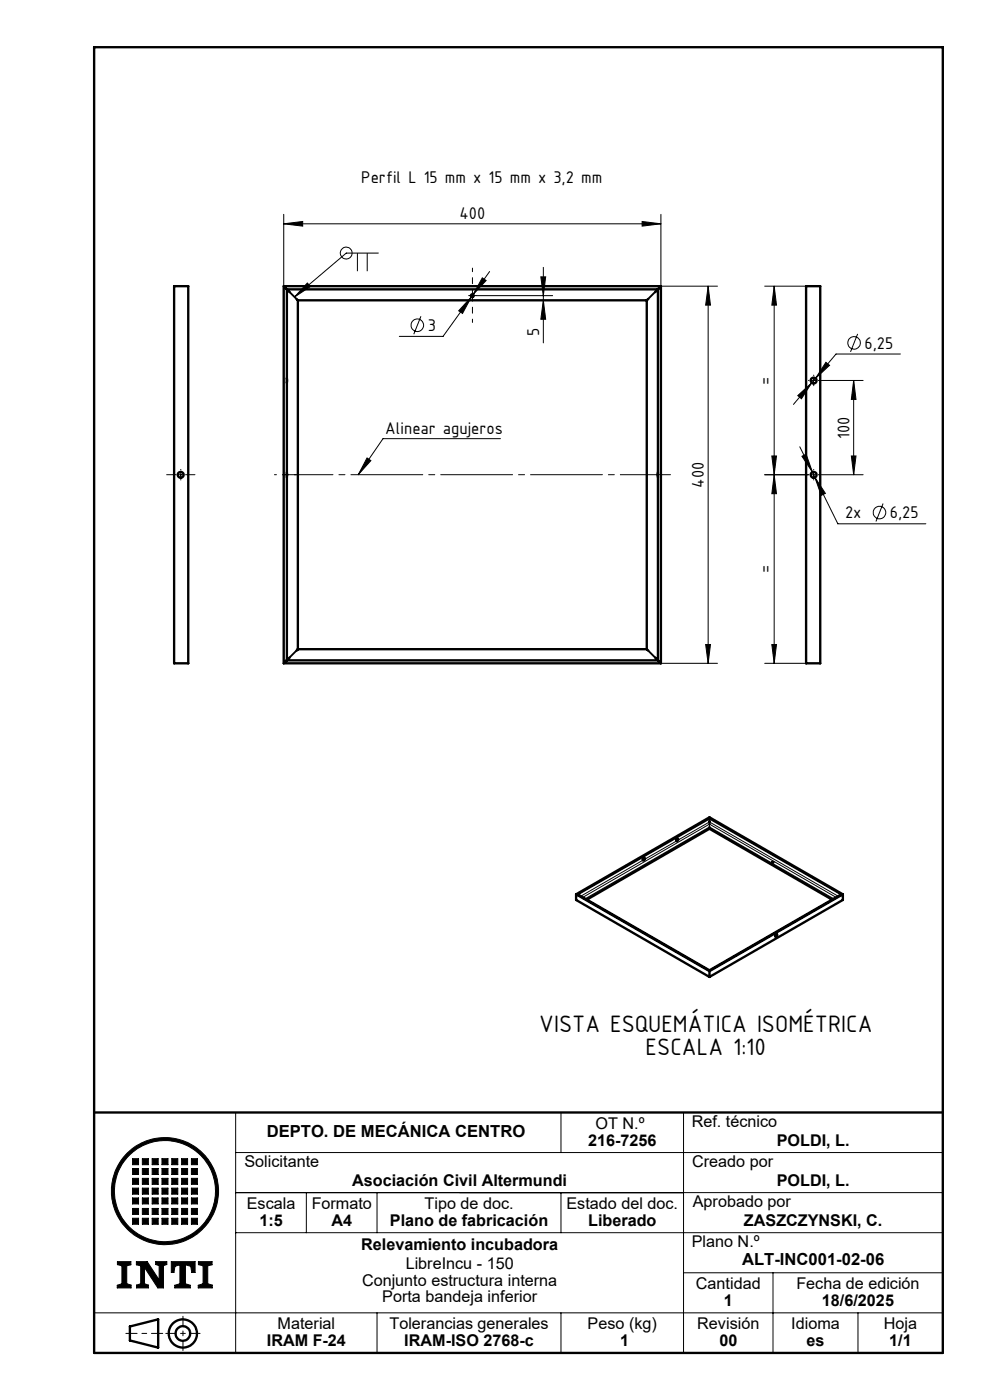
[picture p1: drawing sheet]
<svg xmlns="http://www.w3.org/2000/svg" width="210mm" height="297mm" viewBox="0 0 210 297" stroke-linecap="round" stroke-linejoin="round" font-family="sans-serif">
<g fill="none" stroke="#000" stroke-width=".21">
<path d="M60.2 47.5l4-.5v1zM60.2 45.5v15.2M60.2 47.5h80M75.8 53.7v3.8M77.9 53.7v3.8M80.3 53.7h-6.9l-10.9 9.3M102.3 58.9l.8 .6-2.7 3zM103.9 57.6l-9.9 13.8h-9.3M114.7 58.7h1l-.4 4zM115.3 56.7v16M136.2 47l4 .5-4 .5zM140.2 45.5v15.2h12"/>
<path d="M65.2 60l.7 .8-3.4 2.2zM89.3 67.1l-1.5 3.8M99.7 62.7h1M100 63l-1.9 3.5-.8-.6zM100.2 62.2v1M101 62.7h16.2M115.3 63.7l.4 4h-1zM150.2 60.7l.5 4h-1zM150.2 60.7v80M162.2 60.7h8.8M164.2 60.7l.5 4h-1zM164.2 60.7v80"/>
<path d="M175.2 76.9l.8 .6-3 2.8zM181.9 70.8l-1.5 3.8M191 75.1h-13.7l-4.3 5.2M77.9 97.2l.8 .5-2.7 3zM106.2 93.1h-25l-5.2 7.6M163.7 96.7h1l-.5 4zM169.2 83.9l3-2.7-2.2 3.4zM169.7 94.8l2.6 5.4M170.1 96.8l.9-.5 1.3 3.9zM172.1 80.7h1M172.2 81.2l-3.9 4.6M172.6 80.2v1"/>
<path d="M173 80.3l-.8 .9M173.7 80.7h9.4M180.6 96.7h1l-.5 4zM181.1 80.7l.5 4h-1zM181.1 80.7v20M37.9 100.7h.9M38.3 100.2v1M162.2 100.7h9.3M164.2 100.7l.5 4h-1zM172.1 100.7h1M172.3 100.2l.6 1.1M172.6 100.2v1"/>
<path d="M172.9 101.3l2.2 3.4-.9 .4zM172.9 101.3l4.8 9.8h18.7M173.7 100.7h9.4M187.3 106.8l-1.5 3.8M149.7 136.7h1l-.5 4zM163.7 136.7h1l-.5 4zM140.2 140.7h12M162.2 140.7h8.8M143.5 178.4l-6.7 3.9M143.8 178.2l6.7-3.8 27.3 15.7M150.5 173.4v.1M150.5 174.8v.6"/>
<path d="M150.5 173.5l28 16.2M150.5 173.5l-28.1 16.2M150.5 174.8l26.8 15.6M150.5 175.4l26.3 15.2M150.5 174.8l-26.9 15.6M150.5 175.4l-26.3 15.2M122.2 189.7h.2M122.4 189.7l28.1 16.2M122.7 189.8l27.8-16 27.8 16M124.4 190.8l26.1-15.1 26.1 15.1M136.4 182.5l-13.2 7.6M164.6 198.4h-.2"/>
<path d="M178.5 189.7l-28 16.2M178.5 189.7h.3M150.5 205.9v.1M20 236v51M50 236v51M119 236v8.5M149.2 236h-4.2v51M28.1 245.8h1.3v1.3h-1.3zM28.1 247.9h1.3v1.3h-1.3zM28.1 250h1.3v1.2h-1.3zM28.1 252.1h1.3v1.2h-1.3zM28.1 254.1h1.3v1.3h-1.3z"/>
<path d="M28.1 256.4h1.3v1.2h-1.3zM28.1 258.4h1.3v1.3h-1.3zM30.2 245.8h1.3v1.3h-1.3zM30.2 247.9h1.3v1.3h-1.3zM30.2 250h1.3v1.2h-1.3zM30.2 252.1h1.3v1.2h-1.3zM30.2 254.1h1.3v1.3h-1.3zM30.2 256.4h1.3v1.2h-1.3zM30.2 258.4h1.3v1.3h-1.3zM32.3 245.8h1.2v1.3h-1.2zM32.3 247.9h1.2v1.3h-1.2zM32.3 250h1.2v1.2h-1.2z"/>
<path d="M32.3 252.1h1.2v1.2h-1.2zM32.3 254.1h1.2v1.3h-1.2zM32.3 256.4h1.2v1.2h-1.2zM32.3 258.4h1.2v1.3h-1.2zM34.4 245.8h1.2v1.3h-1.2zM34.4 247.9h1.2v1.3h-1.2zM34.4 250h1.2v1.2h-1.2zM34.4 252.1h1.2v1.2h-1.2zM34.4 254.1h1.2v1.3h-1.2zM34.4 256.4h1.2v1.2h-1.2zM34.4 258.4h1.2v1.3h-1.2zM36.4 245.8h1.3v1.3h-1.3z"/>
<path d="M36.4 247.9h1.3v1.3h-1.3zM36.4 250h1.3v1.2h-1.3zM36.4 252.1h1.3v1.2h-1.3zM36.4 254.1h1.3v1.3h-1.3zM36.4 256.4h1.3v1.2h-1.3zM36.4 258.4h1.3v1.3h-1.3zM38.5 245.8h1.3v1.3h-1.3zM38.5 247.9h1.3v1.3h-1.3zM38.5 250h1.3v1.2h-1.3zM38.5 252.1h1.3v1.2h-1.3zM38.5 254.1h1.3v1.3h-1.3zM38.5 256.4h1.3v1.2h-1.3z"/>
<path d="M38.5 258.4h1.3v1.3h-1.3zM40.6 245.8h1.3v1.3h-1.3zM40.6 247.9h1.3v1.3h-1.3zM40.6 250h1.3v1.2h-1.3zM40.6 252.1h1.3v1.2h-1.3zM40.6 254.1h1.3v1.3h-1.3zM40.6 256.4h1.3v1.2h-1.3zM40.6 258.4h1.3v1.3h-1.3zM50 253h150M50 244.5h150M65 253v8.5M80 253v8.5"/>
<path d="M119 253v8.5M20 278.5h180M24.9 267.6h2.9v.7l-.9 .2v3.8l.9 .3v.6h-2.9v-.5l1-.4v-3.8l-1-.2zM28.9 267.6h2.3l2.6 3.9v-3l-.8-.3v-.6h2.4v.6l-.7 .3v4.7h-1.2l-2.8-4.3v3.4l.8 .3v.6h-2.5v-.6l.8-.3v-3.8l-.9-.2zM36.3 267.6h5.1v2.3h-.7l-.2-1.3-1.2-.3v4l1.1 .4v.5h-3.3v-.5l1.1-.4v-4l-1.1 .3-.2 1.3h-.6zM42.1 267.6h2.9v.7l-.9 .2v3.8l.9 .3v.6h-2.9v-.5l1-.4v-3.8l-1-.2zM50 261.5h150M80 278.5v8.5M119 278.5v8.5M145 270h55M164 270v17M182 278.5v8.5"/>
<circle cx="73.4" cy="53.7" r="1.26"/>
<circle cx="88.5" cy="69" r="1.34"/>
<circle cx="181.2" cy="72.7" r="1.33"/>
<circle cx="186.6" cy="108.7" r="1.33"/>
<circle cx="35" cy="252.7" r="11.4"/>
<circle cx="35" cy="252.7" r="10.7"/>
</g>
<g fill="none" stroke="#000" stroke-width=".5">
<path d="M20 10h180v277h-180zM36.9 60.7h3v80h-3zM60.2 60.7h80v80h-80zM60.5 61.1l.4 .3M60.9 61.4l.6 .6M60.9 61.4v78.7M60.9 61.4h78.7M62.9 63.4l.3 .3M63.2 63.7h74M63.2 63.7v74M137.2 63.7v74M137.5 63.4l-.3 .3"/>
<path d="M139.6 61.4l-.6 .6M139.6 61.4v78.7M139.9 61.1l-.3 .3M171 60.7h3v80h-3zM60.9 80.2v1M60.9 100.2v1M139.6 100.2v1M61.5 139.5l-.6 .6M63.2 137.7l-.3 .3M63.2 137.7h74M137.2 137.7l.3 .3M139 139.5l.6 .6"/>
<path d="M60.9 140.1l-.4 .3M60.9 140.1h78.7M139.6 140.1l.3 .3M143.5 178l.2-.1a.26 .26 0 0 1 .1 .4 .26 .26 0 0 1-.4 .1zM143.7 177.9l-.3 .4M150.5 173.5v1.3M150.5 175.4v.4M150.5 175.8l26 15M150.5 175.8l-26 15M122.2 189.7l28.3 16.3M122.2 189.7v1.2l28.3 16.4M122.2 189.7l28.3-16.3 28.3 16.3"/>
<path d="M122.4 189.7l28.1 16.1M136.5 182.1l.2-.1a.25 .25 0 0 1 0 .3 .25 .25 0 0 1-.4 0zM136.6 182l-.3 .4M163.8 182.9h.3l-.2 .1zM164.5 198.4l.2-.2a.27 .27 0 0 1 .1 .3 .27 .27 0 0 1-.4 .1zM164.6 198.2l-.2 .3M178.5 189.7l-28 16.1M178.8 189.7l-28.3 16.3M178.8 189.7v1.2l-28.3 16.4M150.5 205.8v.1M150.5 206v1.3M20 236h180"/>
<path d="M27.6 281.4l5.9-1.5v6l-5.9-1.5z"/>
<circle cx="100.2" cy="62.7" r=".31"/>
<circle cx="172.6" cy="80.7" r=".63"/>
<circle cx="38.3" cy="100.7" r=".63"/>
<circle cx="172.6" cy="100.7" r=".63"/>
<circle cx="38.8" cy="282.9" r="3"/>
<circle cx="38.8" cy="282.9" r="1.55"/>
</g>
<path d="M26.7 282.9h7.8" fill="none" stroke="#000" stroke-width=".21" stroke-dasharray="6.1 1 1 1" stroke-dashoffset="3.7"/>
<path d="M38.8 279.2v7.3M35.2 282.9h7.2" fill="none" stroke="#000" stroke-width=".21" stroke-dasharray="6.1 1 1 1" stroke-dashoffset="4"/>
<g fill="#000">
<path d="M24.9 267.6v.7l1 .2v3.8l-1 .4v.5h2.9v-.6l-.9-.3v-3.8l.9-.2v-.7zM36.3 267.6v2.3h.6l.2-1.3 1.1-.3v4l-1.1 .4v.5h3.3v-.5l-1.1-.4v-4l1.2 .3 .2 1.3h.7v-2.3zM42.1 267.6v.7l1 .2v3.8l-1 .4v.5h2.9v-.6l-.9-.3v-3.8l.9-.2v-.7zM28.1 258.4v1.3h1.3v-1.3zM30.2 258.4v1.3h1.3v-1.3zM32.3 258.4v1.3h1.2v-1.3zM34.4 258.4v1.3h1.2v-1.3zM36.4 258.4v1.3h1.3v-1.3zM38.5 258.4v1.3h1.3v-1.3zM40.6 258.4v1.3h1.3v-1.3zM40.6 256.4v1.2h1.3v-1.2zM40.6 254.1v1.3h1.3v-1.3zM38.5 254.1v1.3h1.3v-1.3zM38.5 256.4v1.2h1.3v-1.2zM36.4 256.4v1.2h1.3v-1.2zM36.4 254.1v1.3h1.3v-1.3zM34.4 254.1v1.3h1.2v-1.3zM34.4 256.4v1.2h1.2v-1.2zM32.3 256.4v1.2h1.2v-1.2zM32.3 254.1v1.3h1.2v-1.3zM30.2 254.1v1.3h1.3v-1.3zM30.2 256.4v1.2h1.3v-1.2zM28.1 256.4v1.2h1.3v-1.2zM28.1 254.1v1.3h1.3v-1.3zM28.1 252.1v1.2h1.3v-1.2zM30.2 252.1v1.2h1.3v-1.2zM32.3 252.1v1.2h1.2v-1.2zM34.4 252.1v1.2h1.2v-1.2zM36.4 252.1v1.2h1.3v-1.2zM38.5 252.1v1.2h1.3v-1.2zM40.6 252.1v1.2h1.3v-1.2zM40.6 250v1.2h1.3v-1.2zM38.5 250v1.2h1.3v-1.2zM36.4 250v1.2h1.3v-1.2zM34.4 250v1.2h1.2v-1.2zM32.3 250v1.2h1.2v-1.2zM30.2 250v1.2h1.3v-1.2zM28.1 250v1.2h1.3v-1.2zM28.1 247.9v1.3h1.3v-1.3zM30.2 247.9v1.3h1.3v-1.3zM32.3 247.9v1.3h1.2v-1.3zM34.4 247.9v1.3h1.2v-1.3zM36.4 247.9v1.3h1.3v-1.3zM38.5 247.9v1.3h1.3v-1.3zM40.6 247.9v1.3h1.3v-1.3zM40.6 245.8v1.3h1.3v-1.3zM38.5 245.8v1.3h1.3v-1.3zM36.4 245.8v1.3h1.3v-1.3zM34.4 245.8v1.3h1.2v-1.3zM32.3 245.8v1.3h1.2v-1.3zM30.2 245.8v1.3h1.3v-1.3zM28.1 245.8v1.3h1.3v-1.3zM24.3 252.7a10.7 10.7 0 0 1 21.4 0 10.7 10.7 0 0 1-21.4 0zM23.6 252.7a11.4 11.4 0 0 0 22.8 0 11.4 11.4 0 0 0-22.8 0z" fill-rule="evenodd"/>
<path d="M28.9 267.6h2.3l2.6 3.9v-3l-.8-.3v-.6h2.4v.6l-.7 .3v4.7h-1.2l-2.8-4.3v3.4l.8 .3v.6h-2.5v-.6l.8-.3v-3.8l-.9-.2z" fill-rule="evenodd"/>
</g>
<path d="M100.2 62.2v-5.3M100.2 63.2v5.2" fill="none" stroke="#000" stroke-width=".21" stroke-dasharray="15.2 1.3 1.3 1.3" stroke-dashoffset="14.5"/>
<g fill="none" stroke="#000" stroke-width=".21" stroke-dasharray="15.2 1.3 1.3 1.3">
<path d="M99.7 62.7h-.3M100.7 62.7h.3M172.6 79.7v-.1M38.4 99.7v-.1M171.6 80.7h-.1M172.6 99.7v-.1M172.6 81.7v.1M173.6 80.7h.1M37.4 100.7h-2M38.4 101.7v.1M39.4 100.7h2M171.6 100.7h-.1"/>
<path d="M172.6 101.7v.1M173.6 100.7h.1"/>
</g>
<path d="M62.9 100.7h-4.7" fill="none" stroke="#000" stroke-width=".21" stroke-dasharray="15.2 1.3 1.3 1.3" stroke-dashoffset="14.8"/>
<path d="M142.2 100.7h-82.2" fill="none" stroke="#000" stroke-width=".21" stroke-dasharray="15.2 1.3 1.3 1.3" stroke-dashoffset="4.6"/>
<path d="M60.2 60.7l3 3M140.2 60.7l-3 3M63.2 137.7l-3 3M137.2 137.7l3 3" fill="none" stroke="#000" stroke-width=".4"/>
<g fill="#000">
<path d="M60.2 47.5l4-.5v1zM136.2 47l4 .5-4 .5z"/>
<path d="M102.3 58.9l-1.9 3.6 2.7-3zM100 63l-2.7 2.9 .8 .6zM170.1 96.8l2.2 3.4-1.3-3.9zM172.9 101.3l1.3 3.8 .9-.4zM169.2 83.9l.8 .7 2.2-3.4zM175.2 76.9l-2.2 3.4 3-2.8z"/>
<path d="M150.2 60.7l.5 4h-1zM149.7 136.7h1l-.5 4zM114.7 58.7h1l-.4 4zM115.3 63.7l.4 4h-1zM181.1 80.7l.5 4h-1zM180.6 96.7h1l-.5 4z"/>
<path d="M164.2 60.7l.5 4h-1zM163.7 96.7h1l-.5 4z"/>
<path d="M77.9 97.2l.8 .5-2.7 3zM65.2 60l.7 .8-3.4 2.2z"/>
<path d="M163.7 136.7h1l-.5 4zM164.2 100.7l.5 4h-1z"/>
</g>
<g font-size="5.4">
<text x="114.4" y="218.9">VISTA ESQUEMÁTICA ISOMÉTRICA</text>
<text x="137" y="223.8">ESCALA 1:10</text>
</g>
<g font-size="3.9">
<text x="76.6" y="38.9">Perfil L 15 mm x 15 mm x 3,2 mm</text>
<text x="97.5" y="46.6">400</text>
<text x="90.7" y="70.2">3</text>
<text x="114.4" y="71.2" transform="rotate(-90 114.4 71.2)">5</text>
<text x="183.4" y="74">6,25</text>
<text x="163.3" y="81.6" transform="rotate(-90 163.3 81.6)">=</text>
<text x="81.7" y="92.1">Alinear agujeros</text>
<text x="180.2" y="93.1" transform="rotate(-90 180.2 93.1)">100</text>
<text x="149.3" y="103.5" transform="rotate(-90 149.3 103.5)">400</text>
<text x="179.3" y="109.9">2x</text>
<text x="188.8" y="109.9">6,25</text>
<text x="163.3" y="121.6" transform="rotate(-90 163.3 121.6)">=</text>
</g>
<g font-size="3.5">
<text x="56.6" y="241.2">DEPTO. DE MECÁNICA CENTRO</text>
<text x="157.4" y="268.5">ALT-INC001-02-06</text>
</g>
<g font-size="3.4">
<text x="126.3" y="239.5">OT N.º</text>
<text x="146.7" y="239.1">Ref. técnico</text>
<text x="124.8" y="243">216-7256</text>
<text x="164.8" y="243">POLDI, L.</text>
<text x="51.9" y="247.5">Solicitante</text>
<text x="74.7" y="251.6">Asociación Civil Altermundi</text>
<text x="146.8" y="247.5">Creado por</text>
<text x="164.8" y="251.6">POLDI, L.</text>
<text x="52.4" y="256.5">Escala</text>
<text x="66.1" y="256.5">Formato</text>
<text x="90" y="256.5">Tipo de doc.</text>
<text x="120.2" y="256.5">Estado del doc.</text>
<text x="147" y="256">Aprobado por</text>
<text x="55" y="260">1:5</text>
<text x="70.3" y="260">A4</text>
<text x="82.7" y="260">Plano de fabricación</text>
<text x="124.8" y="260">Liberado</text>
<text x="157.8" y="260">ZASZCZYNSKI, C.</text>
<text x="76.6" y="265.1">Relevamiento incubadora</text>
<text x="86.1" y="269.3">LibreIncu - 150</text>
<text x="146.7" y="264.5">Plano N.º</text>
<text x="76.8" y="272.8">Conjunto estructura interna</text>
<text x="147.6" y="273.5">Cantidad</text>
<text x="168.9" y="273.5">Fecha de edición</text>
<text x="58.9" y="282">Material</text>
<text x="81.1" y="276.3">Porta bandeja inferior</text>
<text x="82.6" y="282">Tolerancias generales</text>
<text x="124.6" y="282">Peso (kg)</text>
<text x="147.9" y="282">Revisión</text>
<text x="153.5" y="277">1</text>
<text x="167.8" y="282">Idioma</text>
<text x="174.4" y="277">18/6/2025</text>
<text x="187.5" y="282">Hoja</text>
<text x="56.6" y="285.5">IRAM F-24</text>
<text x="85.8" y="285.5">IRAM-ISO 2768-c</text>
<text x="131.5" y="285.5">1</text>
<text x="152.6" y="285.5">00</text>
<text x="171.1" y="285.5">es</text>
<text x="188.6" y="285.5">1/1</text>
</g>
</svg>
